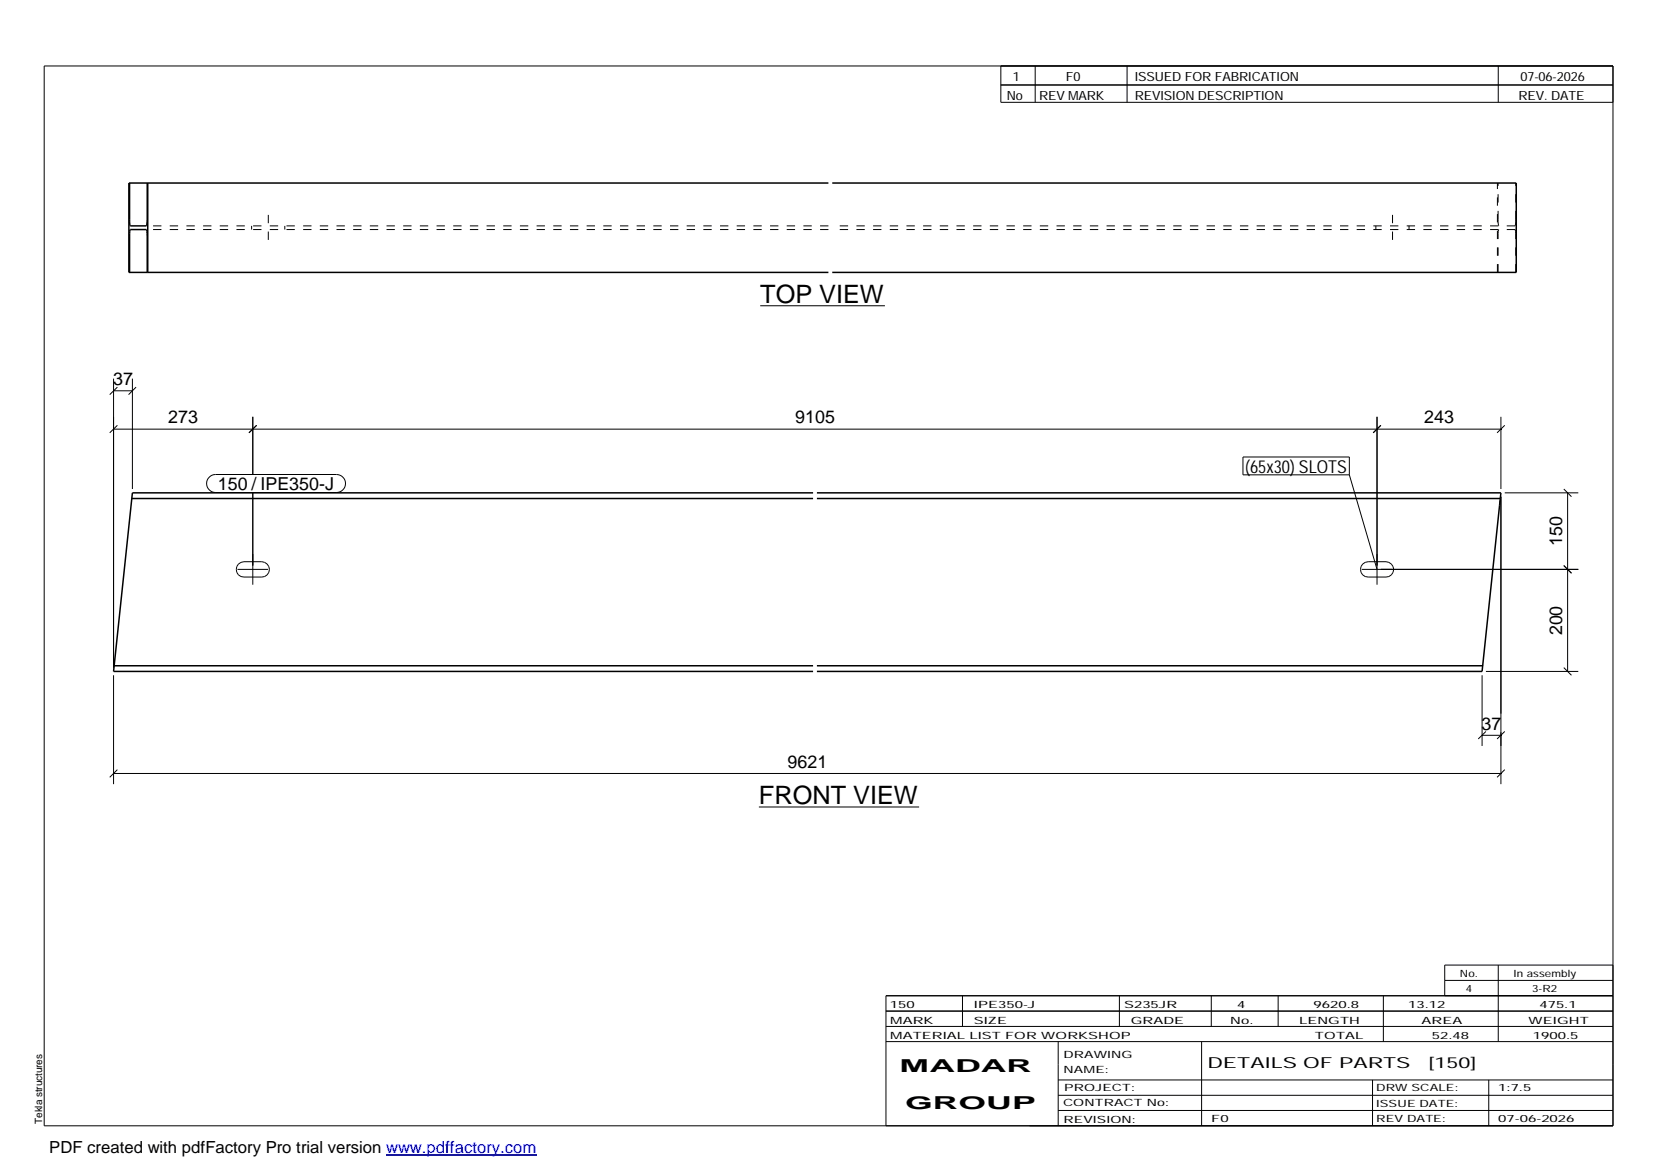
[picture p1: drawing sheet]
<svg xmlns="http://www.w3.org/2000/svg" width="420mm" height="297mm" viewBox="0 0 420 297" stroke-linecap="round" stroke-linejoin="round" font-family="sans-serif">
<g fill="none" stroke="#000" stroke-width=".25">
<path d="M11.2 16.7h398.3v269.1h-398.3zM254.1 16.7v9.3h155.4M262.8 16.7v9.3M286.1 16.7v9.3M380.4 16.7v9.3M254.1 21.6h155.4M193 77.6h31.7M28.8 96.1v73.4M28.8 99.2h4.8M29.8 98.3l-1.9 1.9M33.6 96.1v28M34.5 98.3l-1.9 1.9"/>
<path d="M28.8 109h352.2M29.8 108l-1.9 1.9M64.2 105.8v14.7M65.2 108l-2 1.9M315.6 116h27v4.6h-27zM349.6 105.8v42.6M350.6 108l-2 1.9M381 105.8v18.3M382 108l-1.9 1.9M53.1 121.1l.7-.5 .9-.1h30.7a2.29 2.29 0 0 1 2.3 2.3 2.29 2.29 0 0 1-2.3 2.2h-30.7a2.27 2.27 0 0 1-2.1-1.4 2.27 2.27 0 0 1 .5-2.5zM64.2 125v23.4M342.6 120.6l7 24"/>
<path d="M381 126.1v73M382 125.1h18.7M397 124.1l1.9 2M398 125.1v45.4M60.3 144.6h7.8M60.5 143.2l.7-.4 .7-.2h4.6a1.95 1.95 0 0 1 1.9 2 1.95 1.95 0 0 1-1.9 1.9h-4.6a1.93 1.93 0 0 1-1.8-1.2 1.93 1.93 0 0 1 .4-2.1zM345.7 144.6h55M345.9 143.2l.7-.4 .7-.2h4.6a1.95 1.95 0 0 1 1.9 2 1.95 1.95 0 0 1-1.9 1.9h-4.6a1.93 1.93 0 0 1-1.8-1.2 1.93 1.93 0 0 1 .4-2.1zM397 143.6l1.9 1.9M28.8 171.4v27.7M376.3 171.4v18M377.2 170.5h23.5"/>
<path d="M397 169.5l1.9 1.9M28.8 196.4h352.2M29.8 195.4l-1.9 1.9M376.3 186.7h4.7M377.2 185.7l-1.9 1.9M382 195.4l-1.9 1.9M382 185.7l-1.9 1.9M192.7 204.9h40.6M224.9 256.7h184.6M244.3 252.8v7.8M284.2 252.8v7.8M307.5 252.8v7.8"/>
<path d="M324.5 252.8v7.8M351.2 252.8v11.6M366.8 248.9h42.7M380.4 245v19.4M409.5 245h-42.7v7.8M409.5 252.8h-184.6v33M224.9 264.4h184.6M224.9 260.6h184.6M268.6 264.4v21.4M268.6 274.2h140.9M268.6 278.1h140.9M305.1 264.4v21.4"/>
<path d="M348.4 274.2v11.6M378 274.2v11.6M268.6 281.9h140.9"/>
</g>
<path d="M32.9 46.5v9.8l.2 1 4.2-.1 .1-10.7M37.5 46.5v22.7M210.3 46.5h-177.6v22.7h177.6M211.3 46.5h173.6v22.7h-173.6M32.9 69.2v-9.9l.2-1 4.2 .1 .1 10.8M33.4 126.6h173M206.4 125.1h-172.8l-4.8 45.4h177.6M207.4 125.1h173.6l-.1 1.5M207.4 126.6h173.5M380.9 126.6l-4.6 43.9h-168.9M29 169h177.4M207.4 169h169" fill="none" stroke="#000" stroke-width=".38"/>
<g fill="none" stroke="#000" stroke-width=".25" stroke-dasharray="2.1 2.1" stroke-linecap="butt">
<path d="M63.9 57.3v1M68.1 54.6v6.4M72.3 57.3v1M210.3 57.3h-173.1M210.3 58.3h-173.1M349.3 57.3v1M353.5 54.6v6.4M357.7 57.3v1M380.3 55.7v-9.2M380.3 55.7v.6M380.3 56.3l.1 .6M380.3 59.3v.6"/>
<path d="M380.4 56.9v.3M380.4 58.7l-.1 .6M380.4 57.2l.1 .1M380.4 58.4v.3M380.5 58.3l-.1 .1M384.6 57.3h-173.3M384.6 58.3h-173.3M384.6 57.3l.1-.1M384.7 57.2l.1-.3M384.7 58.4l-.1-.1M384.8 56.9v-.6M384.8 58.7l-.1-.3"/>
<path d="M384.8 55.7v-9.2M384.8 56.3v-.6M384.8 59.9v-.6M384.8 59.3v-.6M380.2 69.2v-22.7M380.3 69.2v-9.3M384.8 69.2v-9.3M380.7 128.3l.1-1.2M376.4 168.9v.1"/>
</g>
<path d="M98 293.3h38.2" fill="none" stroke="#00f" stroke-width=".3"/>
<g font-size="6.4">
<text x="193" y="76.9">TOP VIEW</text>
<text x="192.7" y="204.2">FRONT VIEW</text>
</g>
<g font-size="4.5">
<text x="28.7" y="97.8">37</text>
<text x="42.7" y="107.5">273</text>
<text x="201.8" y="107.5">9105</text>
<text x="361.5" y="107.5">243</text>
<text x="55.3" y="124.4">150 / IPE350-J</text>
<text x="316.1" y="120">(65x30) SLOTS</text>
<text x="396.6" y="138.6" transform="rotate(-90 396.6 138.6)">150</text>
<text x="396.6" y="161.3" transform="rotate(-90 396.6 161.3)">200</text>
<text x="376.1" y="185.2">37</text>
<text x="199.9" y="195">9621</text>
<text x="228.4" y="272.3">MADAR</text>
<text x="229.8" y="281.6">GROUP</text>
</g>
<text font-size="4.2" x="12.5" y="292.7">PDF created with pdfFactory Pro trial version www.pdffactory.com</text>
<g font-size="3.9">
<text x="306.5" y="271.3">DETAILS OF PARTS</text>
<text x="362.7" y="271.3">[150]</text>
</g>
<g font-size="3.2">
<text x="257.1" y="20.5">1</text>
<text x="270.6" y="20.5">F0</text>
<text x="288.1" y="20.5">ISSUED FOR FABRICATION</text>
<text x="386" y="20.5">07-06-2026</text>
<text x="255.6" y="25.5">No</text>
<text x="263.8" y="25.5">REV MARK</text>
<text x="288.1" y="25.5">REVISION DESCRIPTION</text>
<text x="385.5" y="25.5">REV. DATE</text>
</g>
<g font-size="2.5">
<text x="370.6" y="247.9">No.</text>
<text x="372.1" y="251.8">4</text>
<text x="384.3" y="247.9">In assembly</text>
<text x="389" y="251.8">3-R2</text>
<text x="225.9" y="255.9">150</text>
<text x="247.3" y="255.9">IPE350-J</text>
<text x="285.4" y="255.9">S235JR</text>
<text x="314.1" y="255.9">4</text>
<text x="333.5" y="255.9">9620.8</text>
<text x="357.5" y="255.9">13.12</text>
<text x="390.8" y="255.9">475.1</text>
<text x="226" y="263.7">MATERIAL LIST FOR WORKSHOP</text>
<text x="226" y="259.9">MARK</text>
<text x="247.2" y="259.9">SIZE</text>
<text x="287.1" y="259.9">GRADE</text>
<text x="312.3" y="259.9">No.</text>
<text x="329.8" y="259.9">LENGTH</text>
<text x="333.8" y="263.7">TOTAL</text>
<text x="360.9" y="259.9">AREA</text>
<text x="363.5" y="263.7">52.48</text>
<text x="388.1" y="259.9">WEIGHT</text>
<text x="389.2" y="263.7">1900.5</text>
<text x="270" y="268.5">DRAWING</text>
<text x="270" y="272.5">NAME:</text>
<text x="269.9" y="280.9">CONTRACT No:</text>
<text x="270.2" y="277">PROJECT:</text>
<text x="349.4" y="277.1">DRW SCALE:</text>
<text x="349.4" y="281">ISSUE DATE:</text>
<text x="380.4" y="277.1">1:7.5</text>
<text x="10.7" y="285.4" transform="rotate(-90 10.7 285.4)">Tekla structures</text>
<text x="270" y="285">REVISION:</text>
<text x="307.5" y="284.8">F0</text>
<text x="349.4" y="284.8">REV DATE:</text>
<text x="380.4" y="284.8">07-06-2026</text>
</g>
</svg>
